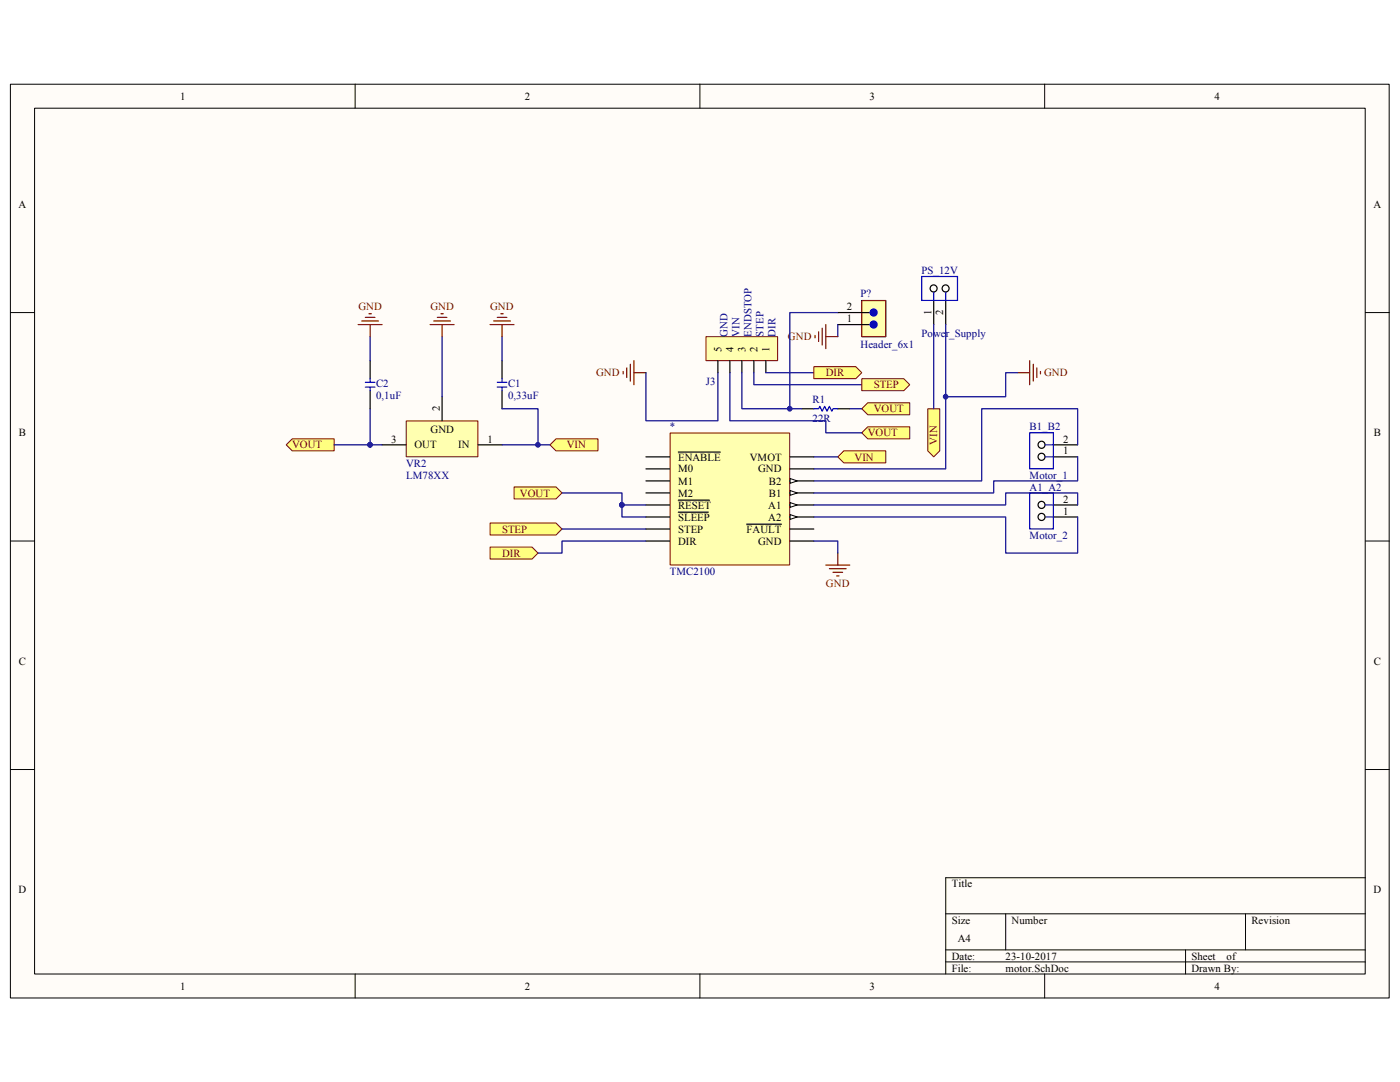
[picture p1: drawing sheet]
<svg xmlns="http://www.w3.org/2000/svg" width="279mm" height="216mm" viewBox="0 0 279 216" stroke-linecap="round" stroke-linejoin="round" font-family="sans-serif">
<path d="M2.1 16.8h275.1v182.3h-275.1z" fill="#fffcf8"/>
<path d="M2.1 16.8h275.1v182.3h-275.1z" fill="none" stroke="#000" stroke-width=".2"/>
<path d="M6.9 21.6h265.6v172.8h-265.6z" fill="#fffcf8"/>
<g fill="none" stroke="#000" stroke-width=".2">
<path d="M70.9 16.8v4.8M139.7 16.8v4.8M208.5 16.8v4.8M6.9 21.6h265.6v172.8h-265.6zM2.1 62.4h4.8M272.5 62.4h4.8M2.1 108h4.8M272.5 108h4.8M2.1 153.5h4.8M272.5 153.5h4.8M272.5 175.1h-83.8v19.2M70.9 194.3v4.8"/>
<path d="M139.7 194.3v4.8M188.7 182.3h83.8M188.7 189.5h83.8M188.7 191.9h83.8M200.7 182.3v7.2M208.5 194.3v4.8M236.6 189.5v4.8M248.6 182.3v7.2"/>
</g>
<path d="M133.8 86.4h23.8v26.3h-23.8z" fill="#ffffb0"/>
<path d="M133.7 86.4h23.9v26.3h-23.9z" fill="none" stroke="#800000" stroke-width=".2"/>
<path d="M128.9 91.2h4.7M128.9 93.6h4.7M128.9 96h4.7M128.9 98.4h4.7M157.7 91.2h4.7M157.7 93.6h4.7M157.7 96h4.7M128.9 100.8h4.7M128.9 103.2h4.7M128.9 105.6h4.7M128.9 108h4.7" fill="none" stroke="#000" stroke-width=".24"/>
<path d="M157.7 95.5l1.4 .5-1.4 .4z" fill="#fffcf8" stroke="#000" stroke-width=".2"/>
<path d="M157.7 98.4h4.7" fill="none" stroke="#000" stroke-width=".24"/>
<path d="M157.7 97.9l1.4 .5-1.4 .4z" fill="#fffcf8" stroke="#000" stroke-width=".2"/>
<path d="M157.7 100.8h4.7" fill="none" stroke="#000" stroke-width=".24"/>
<path d="M157.7 100.3l1.4 .5-1.4 .4z" fill="#fffcf8" stroke="#000" stroke-width=".2"/>
<path d="M157.7 103.2h4.7" fill="none" stroke="#000" stroke-width=".24"/>
<path d="M157.7 102.7l1.4 .5-1.4 .4z" fill="#fffcf8" stroke="#000" stroke-width=".2"/>
<path d="M135.4 90.2h8.3M135.4 99.8h6.2M135.4 102.2h6M149 104.6h7M157.7 105.6h4.7M157.7 108h4.7" fill="none" stroke="#000" stroke-width=".24"/>
<path d="M140.9 67.2h14.3v4.8h-14.3z" fill="#ffffb0"/>
<path d="M140.9 67.2h14.3v4.8h-14.3z" fill="none" stroke="#800000" stroke-width=".2"/>
<g fill="none" stroke="#000" stroke-width=".24">
<path d="M143.3 72v2.4M145.7 72v2.4M148.1 72v2.4M150.5 72v2.4M152.8 72v2.4M210.3 91.2h4.8M210.3 88.8h4.8M210.3 103.2h4.8M210.3 100.8h4.8"/>
<circle cx="207.9" cy="88.7" r=".7"/>
<circle cx="207.9" cy="91.1" r=".7"/>
<circle cx="207.9" cy="100.7" r=".7"/>
<circle cx="207.9" cy="103.1" r=".7"/>
</g>
<path d="M205.5 86.4h4.7v7.1h-4.7zM205.5 98.4h4.7v7.1h-4.7zM208.6 88.8h1.7M208.6 91.2h1.7M208.6 100.8h1.7M208.6 103.2h1.7" fill="none" stroke="#00f" stroke-width=".24"/>
<path d="M150.5 74.4v2.4h21.5M112.2 105.6h16.7" fill="none" stroke="#000080" stroke-width=".24"/>
<path d="M97.8 104.4h13.2l1.2 1.2-1.2 1.2h-13.2z" fill-rule="evenodd" fill="#ffff80" stroke="#800000" stroke-width=".2"/>
<path d="M152.8 74.4h9.6" fill="none" stroke="#000080" stroke-width=".24"/>
<g fill="#ffff80" stroke="#800000" stroke-width=".2">
<path d="M172 75.6h8.4l1.2 1.2-1.2 1.2h-8.4z" fill-rule="evenodd"/>
<path d="M162.4 73.2h8.4l1.2 1.2-1.2 1.2h-8.4z" fill-rule="evenodd"/>
<path d="M97.8 109.2h8.4l1.2 1.2-1.2 1.2h-8.4z" fill-rule="evenodd"/>
</g>
<path d="M128.9 74.4v9.6h14.4v-9.6M203.1 74.4h-2.4v4.8h-12M128.9 108h-16.7v2.4h-4.8M162.4 108h4.8v2.4" fill="none" stroke="#000080" stroke-width=".24"/>
<g fill="none" stroke="#800000" stroke-width=".24">
<path d="M124.4 74.1v.5M125.1 73.4v1.9M125.8 72.7v3.3M126.5 74.4h2.4M126.5 72v4.8M203.1 74.4h2.4M205.5 72v4.8M206.2 72.7v3.3M206.9 73.4v1.9M207.6 74.1v.5M164.8 112.8h4.8M165.5 113.5h3.4"/>
<path d="M166.2 114.2h2M167 114.9h.4M167.2 110.4v2.4"/>
</g>
<circle cx="188.7" cy="79.2" r=".46" fill="#000080" stroke="#000080" stroke-width=".2"/>
<path d="M73.9 72v3.6M73.9 78v3.6M100.2 72v3.6M100.2 78v3.6" fill="none" stroke="#000" stroke-width=".24"/>
<path d="M72.9 76.3h1.9M72.9 77.2h1.9M73.9 75.6v.7M73.9 77.2v.8M99.2 76.3h2M99.2 77.2h2M100.2 75.6v.7M100.2 77.2v.8" fill="none" stroke="#00f" stroke-width=".24"/>
<path d="M81.1 84h14.3v7.1h-14.3z" fill="#ffffb0"/>
<path d="M81.1 84h14.3v7.1h-14.3z" fill="none" stroke="#800000" stroke-width=".2"/>
<path d="M88.2 79.2v4.8M76.3 88.8h4.7M95.4 88.8h4.8" fill="none" stroke="#000" stroke-width=".24"/>
<g fill="#ffff80" stroke="#800000" stroke-width=".2">
<path d="M185.2 81.6h2.3v8.4l-1.2 1.2-1.1-1.2z" fill-rule="evenodd"/>
<path d="M168.4 90h8.4v2.4h-8.4l-1.2-1.2z" fill-rule="evenodd"/>
</g>
<path d="M162.4 91.2h4.8" fill="none" stroke="#000080" stroke-width=".24"/>
<path d="M109.8 88.8l1.2-1.2h8.3v2.4h-8.3z" fill-rule="evenodd" fill="#ffff80" stroke="#800000" stroke-width=".2"/>
<path d="M73.9 67.2v4.8M88.2 67.2v12M100.2 67.2v4.8M73.9 81.6v7.2h2.4M100.2 81.6h7.2v7.2M100.2 88.8h9.6" fill="none" stroke="#000080" stroke-width=".24"/>
<g fill="#000080" stroke="#000080" stroke-width=".2">
<circle cx="107.3" cy="88.8" r=".46"/>
<circle cx="73.8" cy="88.8" r=".46"/>
</g>
<g fill="none" stroke="#800000" stroke-width=".24">
<path d="M71.5 64.8h4.8M72.2 64h3.3M72.9 63.3h1.9M73.6 62.6h.5M73.9 64.8v2.4M85.8 64.8h4.8M86.6 64h3.3M87.3 63.3h1.9M88 62.6h.5M88.2 64.8v2.4M97.8 64.8h4.8M98.5 64h3.4"/>
<path d="M99.2 63.3h2M100 62.6h.4M100.2 64.8v2.4"/>
</g>
<path d="M57.1 88.8l1.2-1.2h8.4v2.4h-8.4z" fill-rule="evenodd" fill="#ffff80" stroke="#800000" stroke-width=".2"/>
<path d="M66.7 88.8h7.2" fill="none" stroke="#000080" stroke-width=".24"/>
<circle cx="73.8" cy="88.8" r=".46" fill="#000080" stroke="#000080" stroke-width=".2"/>
<path d="M173.2 85.2h8.4v2.4h-8.4l-1.2-1.2z" fill-rule="evenodd" fill="#ffff80" stroke="#800000" stroke-width=".2"/>
<path d="M145.7 74.4v9.6h19.1v2.4h7.2" fill="none" stroke="#000080" stroke-width=".24"/>
<path d="M102.6 97.2h8.4l1.2 1.2-1.2 1.2h-8.4z" fill-rule="evenodd" fill="#ffff80" stroke="#800000" stroke-width=".2"/>
<path d="M112.2 98.4h11.9v2.4h4.8M124.1 100.8v2.4h4.8" fill="none" stroke="#000080" stroke-width=".24"/>
<circle cx="124.1" cy="100.7" r=".46" fill="#000080" stroke="#000080" stroke-width=".2"/>
<path d="M173.2 80.4h8.4v2.4h-8.4l-1.2-1.2z" fill-rule="evenodd" fill="#ffff80" stroke="#800000" stroke-width=".2"/>
<path d="M172 60h4.8v7.2h-4.8zM167.2 64.8h4.8M167.2 62.4h4.8" fill="none" stroke="#000" stroke-width=".24"/>
<path d="M172 60h4.7v7.2h-4.7z" fill="#ffffb0"/>
<path d="M172 60h4.7v7.2h-4.7z" fill="none" stroke="#800000" stroke-width=".2"/>
<g fill="none" stroke="#000" stroke-width=".24">
<path d="M186.3 60v4.8M188.7 60v4.8M172 64.8h1.7M172 62.4h1.7M160 81.6h2.4M167.2 81.6h2.4"/>
<circle cx="186.3" cy="57.6" r=".7"/>
<circle cx="188.7" cy="57.6" r=".7"/>
</g>
<g fill="#00f" stroke="#00f" stroke-width=".24">
<circle cx="174.4" cy="62.4" r=".7"/>
<circle cx="174.4" cy="64.8" r=".7"/>
</g>
<path d="M148.1 74.4v7.2h11.9M167.2 62.4h-9.6v19.2M167.2 64.8v2.4M186.3 64.8v16.8M188.7 64.8v28.8h-26.3M169.6 81.6h2.4M215.1 88.8v-7.2h-19.2v14.4h-33.5M215.1 91.2v4.8h-16.8v2.4h-35.9M162.4 100.8h38.3v-2.4h14.4v2.4M162.4 103.2h38.3v7.2h14.4v-7.2" fill="none" stroke="#000080" stroke-width=".24"/>
<path d="M162.7 66.9v.5M163.4 66.2v1.9M164.1 65.5v3.3M164.8 64.8v4.8M164.8 67.2h2.4" fill="none" stroke="#800000" stroke-width=".24"/>
<path d="M184 55.2h7.1v4.7h-7.1zM186.3 58.3v1.7M188.7 58.3v1.7M162.4 81.6h1l.2-.5 .5 .9 .5-.9 .4 .9 .5-.9 .5 .9 .2-.4h1" fill="none" stroke="#00f" stroke-width=".24"/>
<circle cx="157.6" cy="81.6" r=".46" fill="#000080" stroke="#000080" stroke-width=".2"/>
<g font-size="2.2">
<text x="35.9" y="19.9">1</text>
<text x="104.7" y="19.9">2</text>
<text x="173.5" y="19.9">3</text>
<text x="242.3" y="19.9">4</text>
<text x="3.7" y="41.5">A</text>
<text x="274.1" y="41.5">A</text>
<text x="169" y="64.3">1</text>
<text x="169" y="61.9">2</text>
<text x="185.9" y="62.9" transform="rotate(-90 185.9 62.9)">1</text>
<text x="188.2" y="62.9" transform="rotate(-90 188.2 62.9)">2</text>
<text x="144" y="70.3" transform="rotate(-90 144 70.3)">5</text>
<text x="146.4" y="70.3" transform="rotate(-90 146.4 70.3)">4</text>
<text x="148.8" y="70.3" transform="rotate(-90 148.8 70.3)">3</text>
<text x="151.2" y="70.3" transform="rotate(-90 151.2 70.3)">2</text>
<text x="153.6" y="70.3" transform="rotate(-90 153.6 70.3)">1</text>
<text x="87.8" y="82" transform="rotate(-90 87.8 82)">2</text>
<text x="3.8" y="87.1">B</text>
<text x="78.1" y="88.3">3</text>
<text x="82.7" y="89.5">OUT</text>
<text x="85.9" y="86.4">GND</text>
<text x="91.4" y="89.5">IN</text>
<text x="97.3" y="88.3">1</text>
<text x="212.2" y="88.3">2</text>
<text x="274.2" y="87.1">B</text>
<text x="135.3" y="91.9">ENABLE</text>
<text x="135.3" y="94.3">M0</text>
<text x="149.6" y="91.9">VMOT</text>
<text x="151.3" y="94.3">GND</text>
<text x="212.2" y="90.7">1</text>
<text x="135.3" y="96.7">M1</text>
<text x="135.3" y="99.1">M2</text>
<text x="135.3" y="101.5">RESET</text>
<text x="153.3" y="101.5">A1</text>
<text x="153.5" y="96.7">B2</text>
<text x="153.5" y="99.1">B1</text>
<text x="212.2" y="100.3">2</text>
<text x="135.3" y="103.9">SLEEP</text>
<text x="135.3" y="106.3">STEP</text>
<text x="149" y="106.3">FAULT</text>
<text x="153.3" y="103.9">A2</text>
<text x="212.2" y="102.7">1</text>
<text x="135.3" y="108.7">DIR</text>
<text x="151.3" y="108.7">GND</text>
<text x="3.8" y="132.7">C</text>
<text x="274.2" y="132.7">C</text>
<text x="3.7" y="178.3">D</text>
<text x="189.9" y="177.1">Title</text>
<text x="274.1" y="178.3">D</text>
<text x="189.9" y="184.3">Size</text>
<text x="201.9" y="184.3">Number</text>
<text x="249.8" y="184.3">Revision</text>
<text x="189.9" y="191.5">Date:</text>
<text x="191.1" y="187.9">A4</text>
<text x="200.7" y="191.5">23-10-2017</text>
<text x="237.8" y="191.5">Sheet</text>
<text x="244.8" y="191.5">of</text>
<text x="35.9" y="197.5">1</text>
<text x="104.7" y="197.5">2</text>
<text x="173.5" y="197.5">3</text>
<text x="189.9" y="193.9">File:</text>
<text x="200.7" y="193.9">motor.SchDoc</text>
<text x="237.8" y="193.9">Drawn By:</text>
<text x="242.3" y="197.5">4</text>
</g>
<g font-size="2.2" fill="#000080">
<text x="171.7" y="59.3">P?</text>
<text x="183.9" y="54.7">PS_12V</text>
<text x="145.2" y="67.2" transform="rotate(-90 145.2 67.2)">GND</text>
<text x="147.6" y="67.2" transform="rotate(-90 147.6 67.2)">VIN</text>
<text x="150" y="67.2" transform="rotate(-90 150 67.2)">ENDSTOP</text>
<text x="152.4" y="67.2" transform="rotate(-90 152.4 67.2)">STEP</text>
<text x="154.8" y="67.2" transform="rotate(-90 154.8 67.2)">DIR</text>
<text x="171.7" y="69.3">Header_6x1</text>
<text x="183.9" y="67.2">Power_Supply</text>
<text x="75.1" y="77.3">C2</text>
<text x="101.4" y="77.3">C1</text>
<text x="140.9" y="76.8">J3</text>
<text x="75.1" y="79.7">0,1uF</text>
<text x="101.4" y="79.7">0,33uF</text>
<text x="162.2" y="80.4">R1</text>
<text x="133.7" y="85.9">*</text>
<text x="162.2" y="84.2">22R</text>
<text x="205.5" y="85.9">B1_B2</text>
<text x="81.1" y="93.1">VR2</text>
<text x="81.1" y="95.5">LM78XX</text>
<text x="205.5" y="95.5">Motor_1</text>
<text x="205.5" y="97.9">A1_A2</text>
<text x="205.5" y="107.5">Motor_2</text>
<text x="133.7" y="114.7">TMC2100</text>
</g>
<g font-size="2.2" fill="#800000">
<text x="71.5" y="61.9">GND</text>
<text x="85.9" y="61.9">GND</text>
<text x="97.8" y="61.9">GND</text>
<text x="157.3" y="67.9">GND</text>
<text x="119" y="75.1">GND</text>
<text x="164.8" y="75.1">DIR</text>
<text x="174.4" y="77.5">STEP</text>
<text x="208.4" y="75.1">GND</text>
<text x="174.4" y="82.3">VOUT</text>
<text x="58.3" y="89.5">VOUT</text>
<text x="113.1" y="89.5">VIN</text>
<text x="173.2" y="87.1">VOUT</text>
<text x="187.1" y="88.8" transform="rotate(-90 187.1 88.8)">VIN</text>
<text x="170.6" y="91.9">VIN</text>
<text x="103.8" y="99.1">VOUT</text>
<text x="100.2" y="106.3">STEP</text>
<text x="100.2" y="111.1">DIR</text>
<text x="164.8" y="117.1">GND</text>
</g>
</svg>
